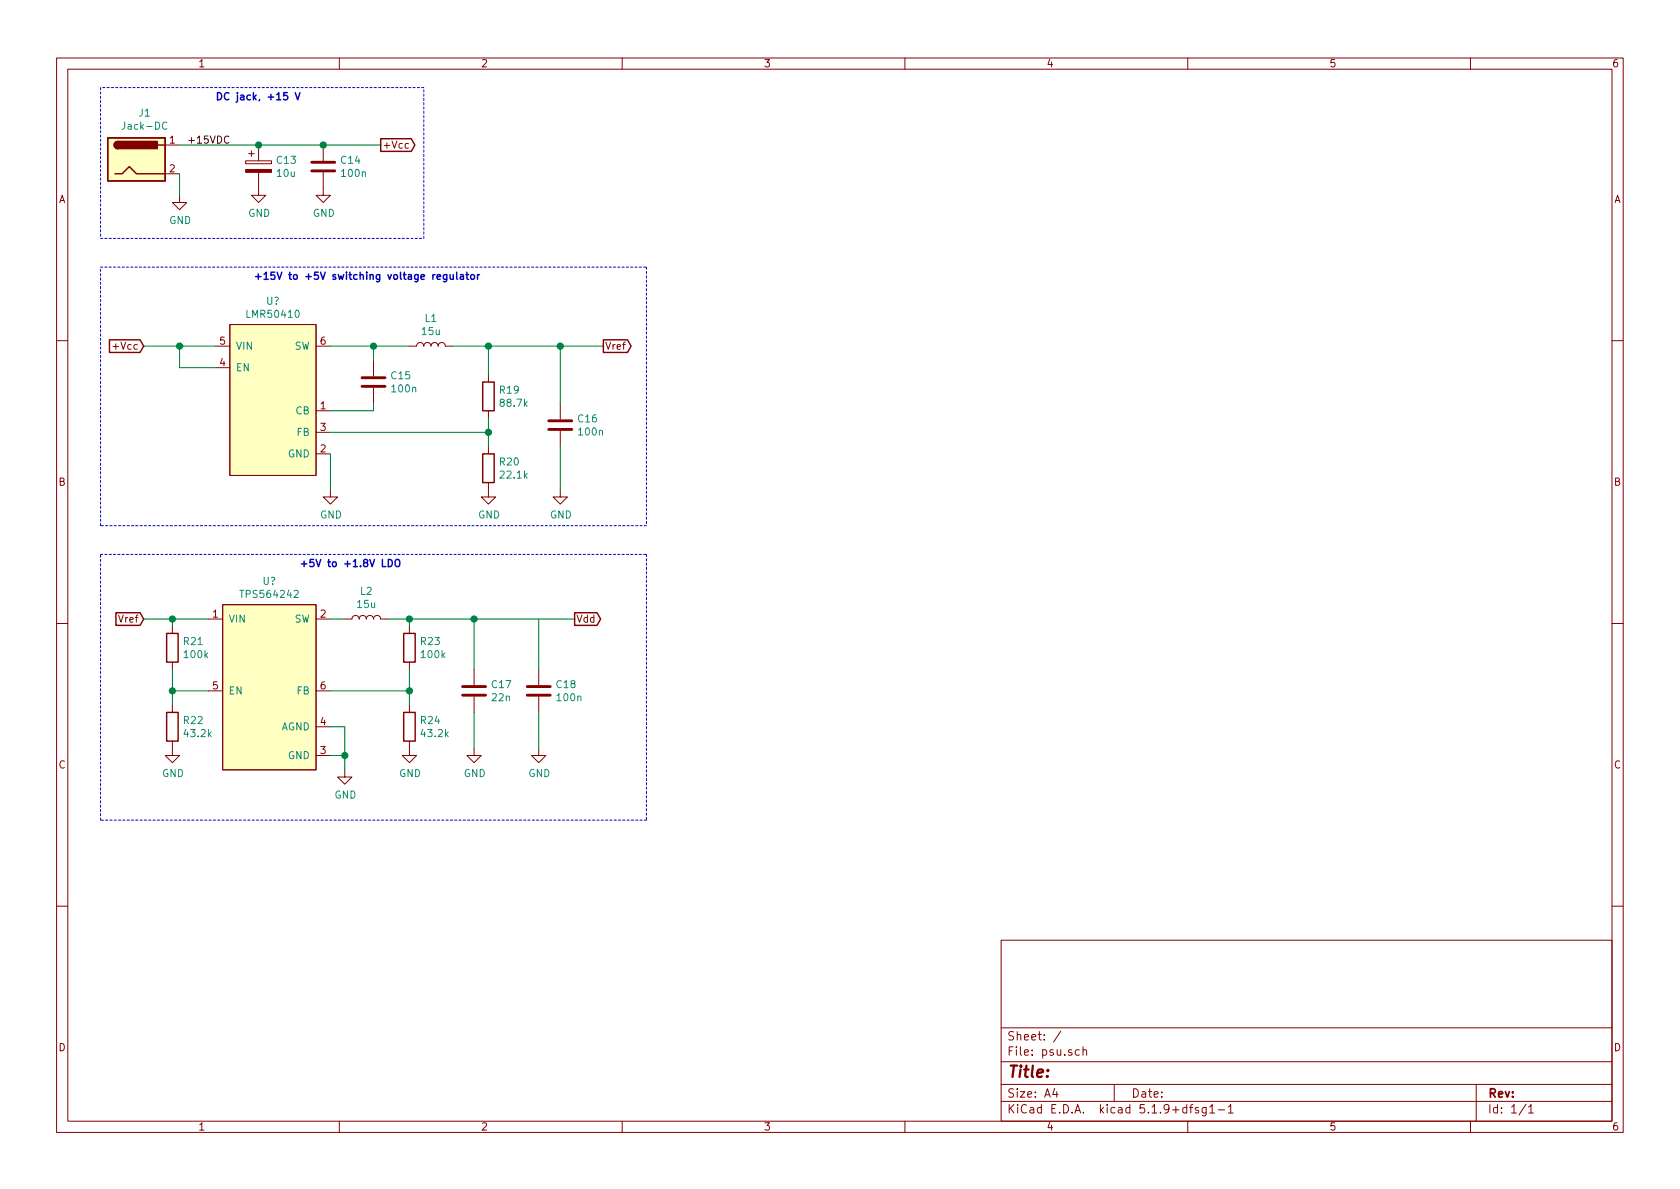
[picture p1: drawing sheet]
EESchema Schematic File Version 4
EELAYER 30 0
EELAYER END
$Descr A4 11693 8268
encoding utf-8
Sheet 1 1
Title ""
Date ""
Rev ""
Comp ""
Comment1 ""
Comment2 ""
Comment3 ""
Comment4 ""
$EndDescr
$Comp
L Connector:Jack-DC J1
U 1 1
P 950 1100
F 0 "J1" H 1007 1425 50  0000 C CNN
F 1 "Jack-DC" H 1007 1334 50  0000 C CNN
F 2 "" H 1000 1060 50  0001 C CNN
F 3 "~" H 1000 1060 50  0001 C CNN
	1    950  1100
	1    0    0    -1  
$EndComp
$Comp
L power:GND #PWR?
U 1 1
P 1250 1350
F 0 "#PWR?" H 1250 1100 50  0001 C CNN
F 1 "GND" H 1255 1177 50  0000 C CNN
F 2 "" H 1250 1350 50  0001 C CNN
F 3 "" H 1250 1350 50  0001 C CNN
	1    1250 1350
	1    0    0    -1  
$EndComp
Wire Wire Line
	1250 1200 1250 1350
Text Label 1300 1000 0    50   ~ 0
+15VDC
$Comp
L dk:LMR50410 U?
U 1 1
P 1900 2750
F 0 "U?" H 1900 3415 50  0000 C CNN
F 1 "LMR50410" H 1900 3324 50  0000 C CNN
F 2 "" H 1700 2750 50  0001 C CNN
F 3 "" H 1700 2750 50  0001 C CNN
	1    1900 2750
	1    0    0    -1  
$EndComp
Wire Wire Line
	1500 2550 1250 2550
Wire Wire Line
	1250 2550 1250 2400
Wire Wire Line
	1250 2400 1500 2400
$Comp
L Device:CP C13
U 1 1
P 1800 1150
F 0 "C13" H 1918 1196 50  0000 L CNN
F 1 "10u" H 1918 1105 50  0000 L CNN
F 2 "" H 1838 1000 50  0001 C CNN
F 3 "~" H 1800 1150 50  0001 C CNN
	1    1800 1150
	1    0    0    -1  
$EndComp
$Comp
L Device:C C14
U 1 1
P 2250 1150
F 0 "C14" H 2365 1196 50  0000 L CNN
F 1 "100n" H 2365 1105 50  0000 L CNN
F 2 "" H 2288 1000 50  0001 C CNN
F 3 "~" H 2250 1150 50  0001 C CNN
	1    2250 1150
	1    0    0    -1  
$EndComp
Wire Wire Line
	1250 1000 1800 1000
Connection ~ 1800 1000
Wire Wire Line
	1800 1000 2250 1000
$Comp
L power:GND #PWR?
U 1 1
P 1800 1300
F 0 "#PWR?" H 1800 1050 50  0001 C CNN
F 1 "GND" H 1805 1127 50  0000 C CNN
F 2 "" H 1800 1300 50  0001 C CNN
F 3 "" H 1800 1300 50  0001 C CNN
	1    1800 1300
	1    0    0    -1  
$EndComp
$Comp
L power:GND #PWR?
U 1 1
P 2250 1300
F 0 "#PWR?" H 2250 1050 50  0001 C CNN
F 1 "GND" H 2255 1127 50  0000 C CNN
F 2 "" H 2250 1300 50  0001 C CNN
F 3 "" H 2250 1300 50  0001 C CNN
	1    2250 1300
	1    0    0    -1  
$EndComp
Text GLabel 2650 1000 2    50   Output ~ 0
+Vcc
Wire Wire Line
	2250 1000 2650 1000
Connection ~ 2250 1000
Text GLabel 1000 2400 0    50   Input ~ 0
+Vcc
Wire Wire Line
	1000 2400 1250 2400
Connection ~ 1250 2400
$Comp
L Device:L L1
U 1 1
P 3000 2400
F 0 "L1" V 3190 2400 50  0000 C CNN
F 1 "15u" V 3099 2400 50  0000 C CNN
F 2 "" H 3000 2400 50  0001 C CNN
F 3 "~" H 3000 2400 50  0001 C CNN
	1    3000 2400
	0    -1   -1   0   
$EndComp
$Comp
L power:GND #PWR?
U 1 1
P 2300 3400
F 0 "#PWR?" H 2300 3150 50  0001 C CNN
F 1 "GND" H 2305 3227 50  0000 C CNN
F 2 "" H 2300 3400 50  0001 C CNN
F 3 "" H 2300 3400 50  0001 C CNN
	1    2300 3400
	1    0    0    -1  
$EndComp
$Comp
L Device:R R19
U 1 1
P 3400 2750
F 0 "R19" H 3470 2796 50  0000 L CNN
F 1 "88.7k" H 3470 2705 50  0000 L CNN
F 2 "" V 3330 2750 50  0001 C CNN
F 3 "~" H 3400 2750 50  0001 C CNN
	1    3400 2750
	1    0    0    -1  
$EndComp
Wire Wire Line
	2300 2400 2600 2400
$Comp
L Device:C C15
U 1 1
P 2600 2650
F 0 "C15" H 2715 2696 50  0000 L CNN
F 1 "100n" H 2715 2605 50  0000 L CNN
F 2 "" H 2638 2500 50  0001 C CNN
F 3 "~" H 2600 2650 50  0001 C CNN
	1    2600 2650
	1    0    0    -1  
$EndComp
Wire Wire Line
	2300 2850 2600 2850
Wire Wire Line
	2600 2850 2600 2800
Wire Wire Line
	2600 2500 2600 2400
Wire Wire Line
	2600 2400 2850 2400
Connection ~ 2600 2400
Wire Wire Line
	3150 2400 3400 2400
$Comp
L Device:R R20
U 1 1
P 3400 3250
F 0 "R20" H 3470 3296 50  0000 L CNN
F 1 "22.1k" H 3470 3205 50  0000 L CNN
F 2 "" V 3330 3250 50  0001 C CNN
F 3 "~" H 3400 3250 50  0001 C CNN
	1    3400 3250
	1    0    0    -1  
$EndComp
Wire Wire Line
	2300 3000 3400 3000
Wire Wire Line
	3400 3000 3400 2900
Wire Wire Line
	3400 3000 3400 3100
Connection ~ 3400 3000
Wire Wire Line
	3400 2400 3400 2600
$Comp
L power:GND #PWR?
U 1 1
P 3400 3400
F 0 "#PWR?" H 3400 3150 50  0001 C CNN
F 1 "GND" H 3405 3227 50  0000 C CNN
F 2 "" H 3400 3400 50  0001 C CNN
F 3 "" H 3400 3400 50  0001 C CNN
	1    3400 3400
	1    0    0    -1  
$EndComp
Wire Wire Line
	2300 3150 2300 3400
$Comp
L Device:C C16
U 1 1
P 3900 2950
F 0 "C16" H 4015 2996 50  0000 L CNN
F 1 "100n" H 4015 2905 50  0000 L CNN
F 2 "" H 3938 2800 50  0001 C CNN
F 3 "~" H 3900 2950 50  0001 C CNN
	1    3900 2950
	1    0    0    -1  
$EndComp
Wire Wire Line
	3400 2400 3900 2400
Wire Wire Line
	3900 2400 3900 2800
Connection ~ 3400 2400
$Comp
L power:GND #PWR?
U 1 1
P 3900 3400
F 0 "#PWR?" H 3900 3150 50  0001 C CNN
F 1 "GND" H 3905 3227 50  0000 C CNN
F 2 "" H 3900 3400 50  0001 C CNN
F 3 "" H 3900 3400 50  0001 C CNN
	1    3900 3400
	1    0    0    -1  
$EndComp
Wire Wire Line
	3900 3100 3900 3400
Text GLabel 4200 2400 2    50   Output ~ 0
Vref
Wire Wire Line
	3900 2400 4200 2400
Connection ~ 3900 2400
Text Notes 3350 1950 2    50   ~ 10
+15V to +5V switching voltage regulator\n
Text Notes 2100 700  2    50   ~ 10
DC jack, +15 V
$Comp
L dk:TPS564242 U?
U 1 1
P 1800 4700
F 0 "U?" H 1875 5365 50  0000 C CNN
F 1 "TPS564242" H 1875 5274 50  0000 C CNN
F 2 "" H 2150 5250 50  0001 C CNN
F 3 "" H 2150 5250 50  0001 C CNN
	1    1800 4700
	1    0    0    -1  
$EndComp
Text GLabel 1000 4300 0    50   Input ~ 0
Vref
$Comp
L Device:R R21
U 1 1
P 1200 4500
F 0 "R21" H 1270 4546 50  0000 L CNN
F 1 "100k" H 1270 4455 50  0000 L CNN
F 2 "" V 1130 4500 50  0001 C CNN
F 3 "~" H 1200 4500 50  0001 C CNN
	1    1200 4500
	1    0    0    -1  
$EndComp
$Comp
L Device:R R22
U 1 1
P 1200 5050
F 0 "R22" H 1270 5096 50  0000 L CNN
F 1 "43.2k" H 1270 5005 50  0000 L CNN
F 2 "" V 1130 5050 50  0001 C CNN
F 3 "~" H 1200 5050 50  0001 C CNN
	1    1200 5050
	1    0    0    -1  
$EndComp
Wire Wire Line
	1000 4300 1200 4300
Wire Wire Line
	1200 4300 1200 4350
Connection ~ 1200 4300
Wire Wire Line
	1200 4300 1450 4300
Wire Wire Line
	1200 4650 1200 4800
Wire Wire Line
	1200 4800 1450 4800
Connection ~ 1200 4800
Wire Wire Line
	1200 4800 1200 4900
$Comp
L power:GND #PWR?
U 1 1
P 1200 5200
F 0 "#PWR?" H 1200 4950 50  0001 C CNN
F 1 "GND" H 1205 5027 50  0000 C CNN
F 2 "" H 1200 5200 50  0001 C CNN
F 3 "" H 1200 5200 50  0001 C CNN
	1    1200 5200
	1    0    0    -1  
$EndComp
$Comp
L Device:R R23
U 1 1
P 2850 4500
F 0 "R23" H 2920 4546 50  0000 L CNN
F 1 "100k" H 2920 4455 50  0000 L CNN
F 2 "" V 2780 4500 50  0001 C CNN
F 3 "~" H 2850 4500 50  0001 C CNN
	1    2850 4500
	1    0    0    -1  
$EndComp
$Comp
L Device:R R24
U 1 1
P 2850 5050
F 0 "R24" H 2920 5096 50  0000 L CNN
F 1 "43.2k" H 2920 5005 50  0000 L CNN
F 2 "" V 2780 5050 50  0001 C CNN
F 3 "~" H 2850 5050 50  0001 C CNN
	1    2850 5050
	1    0    0    -1  
$EndComp
Wire Wire Line
	2850 4300 2850 4350
$Comp
L power:GND #PWR?
U 1 1
P 2850 5200
F 0 "#PWR?" H 2850 4950 50  0001 C CNN
F 1 "GND" H 2855 5027 50  0000 C CNN
F 2 "" H 2850 5200 50  0001 C CNN
F 3 "" H 2850 5200 50  0001 C CNN
	1    2850 5200
	1    0    0    -1  
$EndComp
Wire Wire Line
	2850 4650 2850 4800
$Comp
L Device:L L2
U 1 1
P 2550 4300
F 0 "L2" V 2740 4300 50  0000 C CNN
F 1 "15u" V 2649 4300 50  0000 C CNN
F 2 "" H 2550 4300 50  0001 C CNN
F 3 "~" H 2550 4300 50  0001 C CNN
	1    2550 4300
	0    -1   -1   0   
$EndComp
Wire Wire Line
	2300 4300 2400 4300
Wire Wire Line
	2700 4300 2850 4300
Wire Wire Line
	2300 4800 2850 4800
Connection ~ 2850 4800
Wire Wire Line
	2850 4800 2850 4900
$Comp
L power:GND #PWR?
U 1 1
P 2400 5350
F 0 "#PWR?" H 2400 5100 50  0001 C CNN
F 1 "GND" H 2405 5177 50  0000 C CNN
F 2 "" H 2400 5350 50  0001 C CNN
F 3 "" H 2400 5350 50  0001 C CNN
	1    2400 5350
	1    0    0    -1  
$EndComp
Wire Wire Line
	2300 5050 2400 5050
Wire Wire Line
	2400 5050 2400 5250
Wire Wire Line
	2300 5250 2400 5250
Connection ~ 2400 5250
Wire Wire Line
	2400 5250 2400 5350
$Comp
L Device:C C18
U 1 1
P 3750 4800
F 0 "C18" H 3865 4846 50  0000 L CNN
F 1 "100n" H 3865 4755 50  0000 L CNN
F 2 "" H 3788 4650 50  0001 C CNN
F 3 "~" H 3750 4800 50  0001 C CNN
	1    3750 4800
	1    0    0    -1  
$EndComp
$Comp
L Device:C C17
U 1 1
P 3300 4800
F 0 "C17" H 3415 4846 50  0000 L CNN
F 1 "22n" H 3415 4755 50  0000 L CNN
F 2 "" H 3338 4650 50  0001 C CNN
F 3 "~" H 3300 4800 50  0001 C CNN
	1    3300 4800
	1    0    0    -1  
$EndComp
Wire Wire Line
	2850 4300 3300 4300
Wire Wire Line
	3750 4300 3750 4650
Connection ~ 2850 4300
Wire Wire Line
	3300 4300 3300 4650
Connection ~ 3300 4300
$Comp
L power:GND #PWR?
U 1 1
P 3300 5200
F 0 "#PWR?" H 3300 4950 50  0001 C CNN
F 1 "GND" H 3305 5027 50  0000 C CNN
F 2 "" H 3300 5200 50  0001 C CNN
F 3 "" H 3300 5200 50  0001 C CNN
	1    3300 5200
	1    0    0    -1  
$EndComp
$Comp
L power:GND #PWR?
U 1 1
P 3750 5200
F 0 "#PWR?" H 3750 4950 50  0001 C CNN
F 1 "GND" H 3755 5027 50  0000 C CNN
F 2 "" H 3750 5200 50  0001 C CNN
F 3 "" H 3750 5200 50  0001 C CNN
	1    3750 5200
	1    0    0    -1  
$EndComp
Wire Wire Line
	3300 4950 3300 5200
Wire Wire Line
	3750 4950 3750 5200
Text Notes 2800 3950 2    50   ~ 10
+5V to +1.8V LDO
Text GLabel 4000 4300 2    50   Output ~ 0
Vdd
Wire Wire Line
	3300 4300 4000 4300
Wire Notes Line
	700  600  700  1650
Wire Notes Line
	700  1650 2950 1650
Wire Notes Line
	2950 1650 2950 600 
Wire Notes Line
	2950 600  700  600 
Wire Notes Line
	700  1850 4500 1850
Wire Notes Line
	4500 1850 4500 3650
Wire Notes Line
	4500 3650 700  3650
Wire Notes Line
	700  3650 700  1850
Wire Notes Line
	700  3850 4500 3850
Wire Notes Line
	4500 3850 4500 5700
Wire Notes Line
	4500 5700 700  5700
Wire Notes Line
	700  5700 700  3850
$EndSCHEMATC
